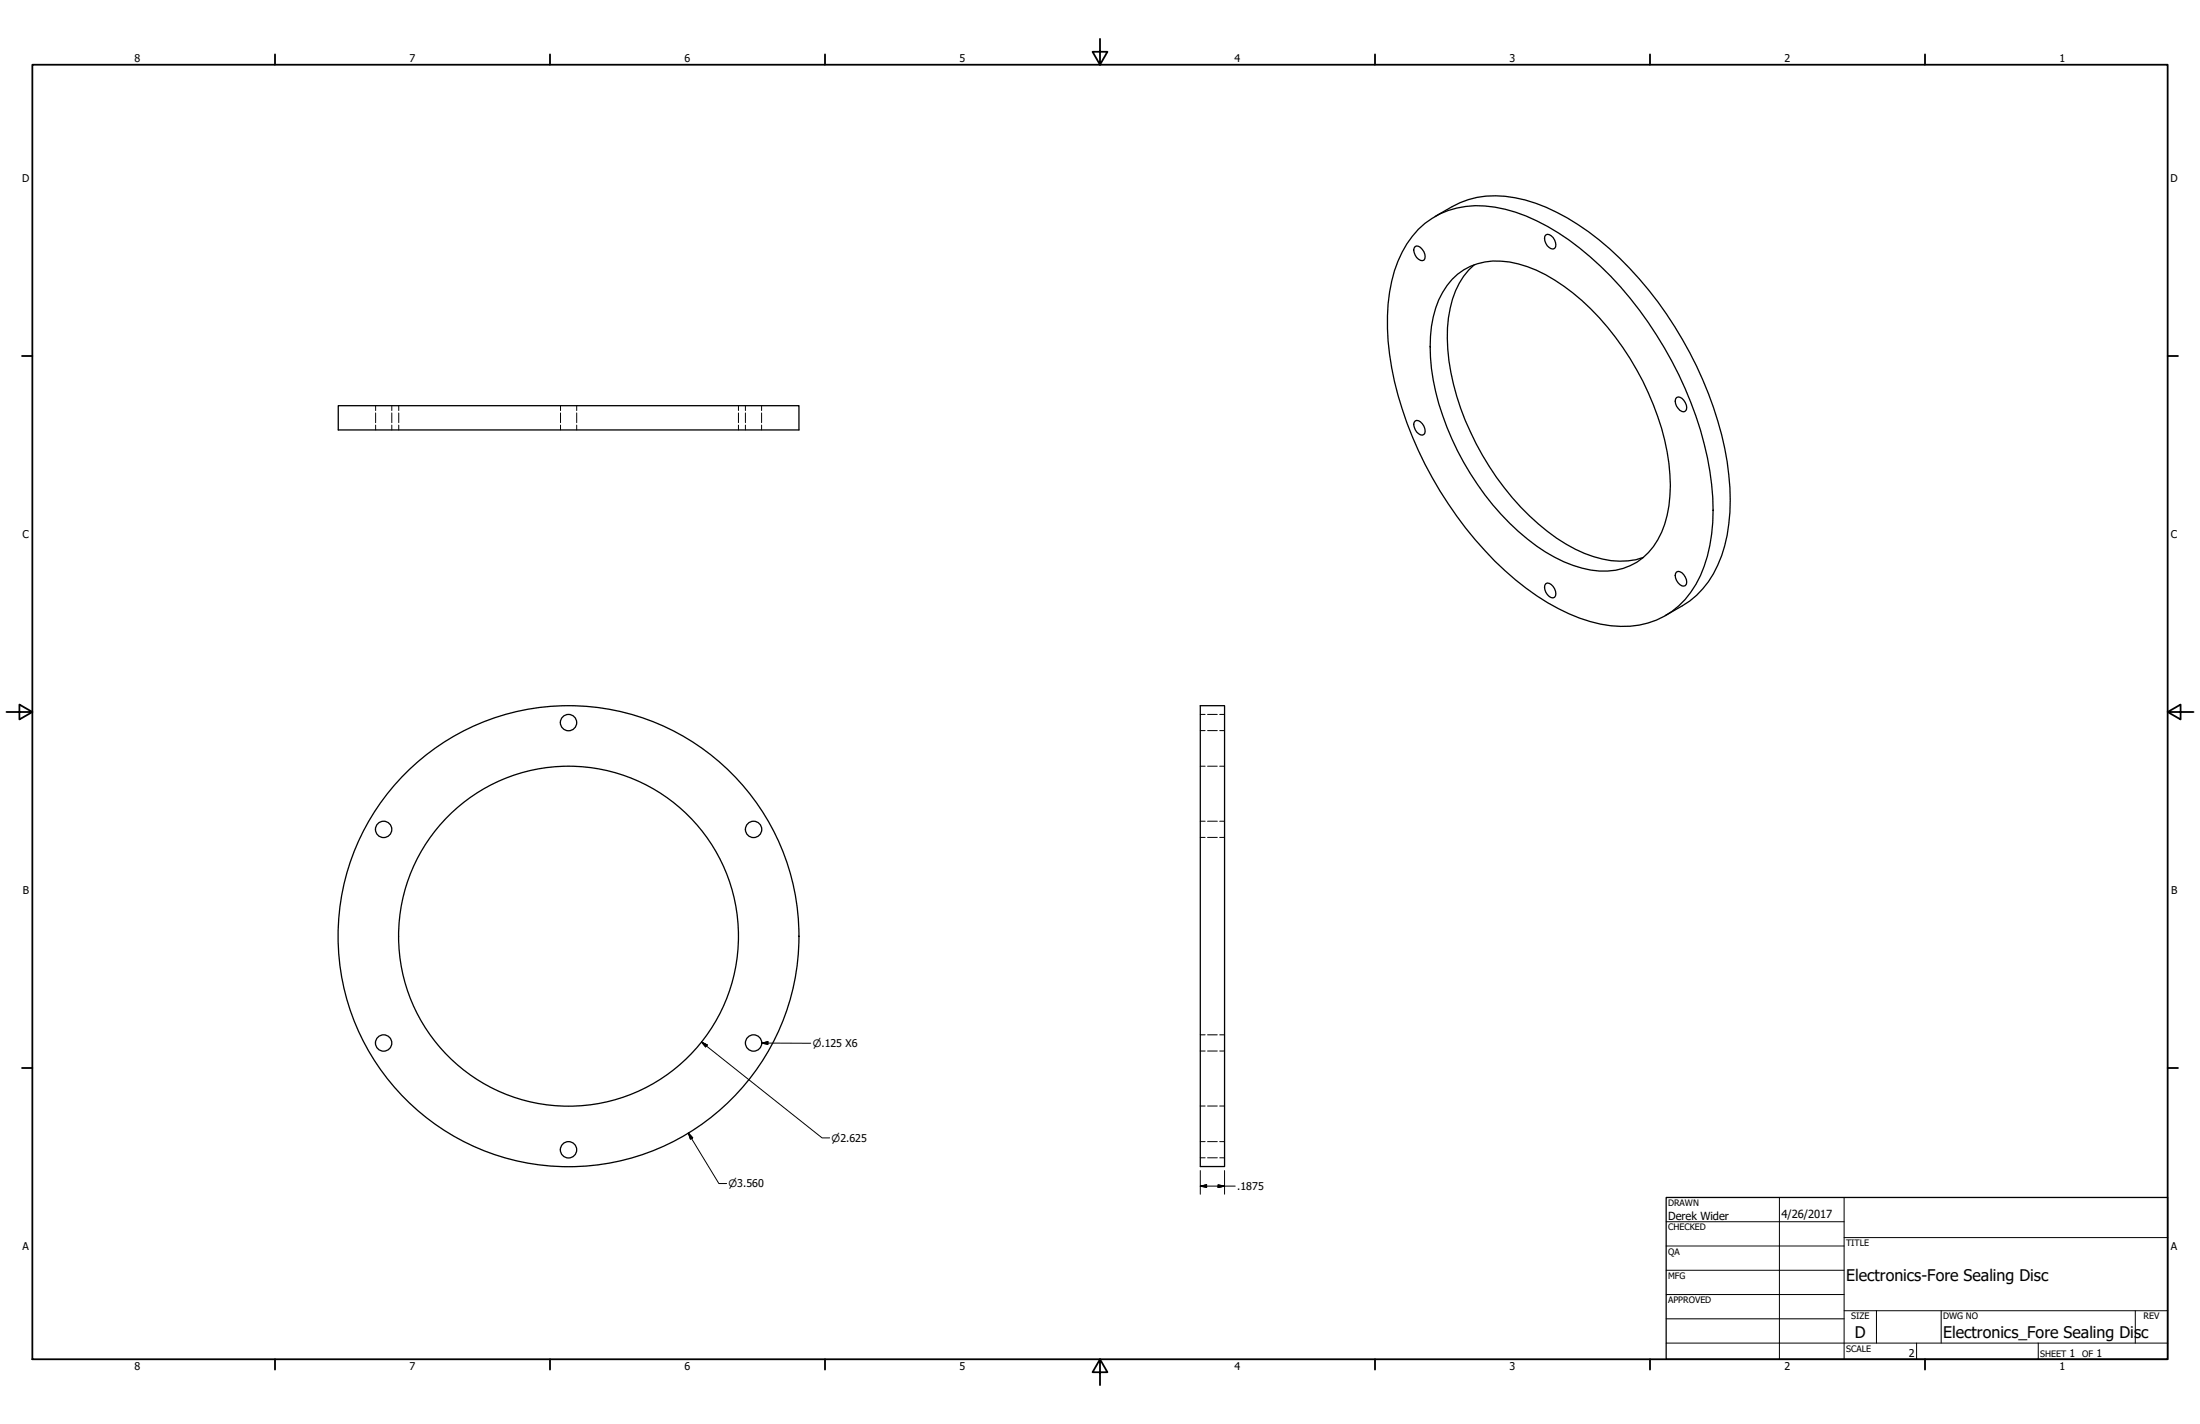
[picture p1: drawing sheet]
<svg xmlns="http://www.w3.org/2000/svg" width="864mm" height="559mm" viewBox="0 0 864 559" stroke-linecap="round" stroke-linejoin="round" font-family="sans-serif">
<!-- layer: Visible (ANSI) -->
<g fill="none" stroke="#000" stroke-width=".51">
<path d="M555.5 96.8a2.12 2.12 0 0 1 2.8 1.1 3.6 3.6 0 0 1 .6 4.2 3.3 3.3 0 0 1-3.8-3l-.2-1zM556.8 90a33.2 33.2 0 0 1 29.9-8.7 77.4 77.4 0 0 1 37.5 19.5 148.4 148.4 0 0 1 47 84.1 73.4 73.4 0 0 1-3.7 41 32.6 32.6 0 0 1-35.2 19.7 71.1 71.1 0 0 1-33.2-14.8 144.6 144.6 0 0 1-44.7-59.4 113.6 113.6 0 0 1-9.5-52.1 47.1 47.1 0 0 1 11.9-29.3zM563.3 85a42.7 42.7 0 0 1 20-8 55.1 55.1 0 0 1 32 8.5 127 127 0 0 1 42.1 42.7 137.7 137.7 0 0 1 21.7 63.2 61.4 61.4 0 0 1-6.5 33.8 33.9 33.9 0 0 1-12.1 12.5l-6.8 3.9M606.8 92.2a2.56 2.56 0 0 1 3.4 2 2.4 2.4 0 0 1-.5 3.5 3.9 3.9 0 0 1-2.9-5.5zM570 109.7a24.7 24.7 0 0 1 22.6-6.9 58.8 58.8 0 0 1 28.4 15.2 109.5 109.5 0 0 1 34.1 63.9 48.5 48.5 0 0 1-4.4 29.9 24.1 24.1 0 0 1-26.2 11.9 58.8 58.8 0 0 1-28.5-15.2 109 109 0 0 1-34.1-63.8 54.2 54.2 0 0 1 2.9-27l3.2-5.6zM578.7 103.9a31.2 31.2 0 0 0-10.1 20.8 86.8 86.8 0 0 0 10.8 49.4 100 100 0 0 0 35.3 39.4 39 39 0 0 0 27.5 6.1l2.8-.8M132.8 159.2h180.8v9.5h-180.8zM658.1 156a2.21 2.21 0 0 1 2.9 1.1 3.4 3.4 0 0 1 .5 4.3 2.15 2.15 0 0 1-2.8-1.1 3.6 3.6 0 0 1-.6-4.3zM555.5 165.2a2.16 2.16 0 0 1 2.8 1 3.6 3.6 0 0 1 .6 4.3 2.56 2.56 0 0 1-3.4-2 2.6 2.6 0 0 1 0-3.3zM606.8 229a2.21 2.21 0 0 1 2.9 1.1 2.79 2.79 0 0 1 0 4.5 4 4 0 0 1-2.9-5.6zM658.1 224.5a2.21 2.21 0 0 1 2.9 1.1 3.4 3.4 0 0 1 .5 4.2 3.3 3.3 0 0 1-3.8-3l-.1-1zM471.2 276.9h9.5v180.9h-9.5z"/>
<circle cx="223.2" cy="283.6" r="3.2"/>
<circle cx="150.6" cy="325.5" r="3.2"/>
<circle cx="295.8" cy="325.5" r="3.2"/>
<circle cx="223.2" cy="367.4" r="90.5"/>
<circle cx="223.2" cy="367.4" r="66.7"/>
<circle cx="150.6" cy="409.3" r="3.2"/>
<circle cx="295.8" cy="409.3" r="3.2"/>
<circle cx="223.2" cy="451.2" r="3.2"/>
</g>
<!-- layer: Hidden (ANSI) -->
<g fill="none" stroke="#000" stroke-width=".39">
<path d="M147.4 159.2v1.9M153.8 159.2v1.9M156.5 159.2v1.9M220 159.2v1.9M226.4 159.2v1.9M289.9 159.2v1.9M292.6 159.2v1.9M299 159.2v1.9M147.4 162.1v3.8M147.4 166.8v1.9M153.8 162.1v3.8M153.8 166.8v1.9"/>
<path d="M156.5 162.1v3.8M156.5 166.8v1.9M220 162.1v3.8M220 166.8v1.9M226.4 162.1v3.8M226.4 166.8v1.9M289.9 162.1v3.8M289.9 166.8v1.9M292.6 162.1v3.8M292.6 166.8v1.9M299 162.1v3.8M299 166.8v1.9"/>
<path d="M471.2 280.4h1.9M471.2 286.7h1.9M474 280.4h3.8M474 286.7h3.8M478.8 280.4h1.9M478.8 286.7h1.9M471.2 300.7h1.9M474 300.7h3.8M478.8 300.7h1.9M471.2 322.3h1.9M471.2 328.6h1.9M474 322.3h3.8"/>
<path d="M474 328.6h3.8M478.8 322.3h1.9M478.8 328.6h1.9M471.2 406.1h1.9M471.2 412.4h1.9M474 406.1h3.8M474 412.4h3.8M478.8 406.1h1.9M478.8 412.4h1.9M471.2 434h1.9M474 434h3.8M478.8 434h1.9"/>
<path d="M471.2 448h1.9M471.2 454.3h1.9M474 448h3.8M474 454.3h3.8M478.8 448h1.9M478.8 454.3h1.9"/>
</g>
<!-- layer: Border (ANSI) -->
<g fill="none" stroke="#000" stroke-width=".7">
<path d="M431.8 15.2v10.2l-2.9-5.1h5.8l-2.9 5.1M12.7 25.4h838.2v508h-838.2zM107.9 21.3v4.1M215.9 21.3v4.1M323.8 21.3v4.1M539.8 21.3v4.1M647.7 21.3v4.1M755.6 21.3v4.1M8.6 139.7h4.1M850.9 139.7h4.1M2.5 279.4h10.2l-5.1-2.9v5.8l5.1-2.9M850.9 279.4l5.1 2.9v-5.8l-5.1 2.9h10.2"/>
<path d="M8.6 419.1h4.1M850.9 419.1h4.1M107.9 533.4v4.1M215.9 533.4v4.1M323.8 533.4v4.1M431.8 533.4l2.9 5.1h-5.8l2.9-5.1v10.2M539.8 533.4v4.1M647.7 533.4v4.1M755.6 533.4v4.1"/>
</g>
<!-- layer: Title (ANSI) -->
<g fill="none" stroke="#000" stroke-width=".39">
<path d="M654 479.4h69.9M698.5 469.9v63.5M723.9 469.9v63.5M654 488.9h69.9M654 498.5h69.9M723.9 485.6h127M654 508h69.9M654 517.5h69.9M723.9 514.3h127M736.6 514.3v12.7M762 514.3v12.7M838.2 514.3v12.7"/>
<path d="M654 527h196.9M752.3 527v6.4M800.1 527v6.4"/>
</g>
<path d="M654 469.9h196.9v63.5h-196.9z" fill="none" stroke="#000" stroke-width=".51"/>
<!-- layer: Dimension (ANSI) -->
<path d="M275.3 408.9l2.3 1.2-.6 .7zM275.3 408.9l47.4 37.6h3M299 409.3l2.4-.5v1zM299 409.3l19.3 .1M270.2 444.6l1.7 1.9-.9 .5zM270.2 444.6l12 19.8h3M471.2 459.4v9.2M480.7 459.4v9.2M471.2 465.5l2.4-.6v1.1zM471.2 465.5h13.7M478.2 464.9l2.5 .6-2.5 .5z" fill="none" stroke="#000" stroke-width=".39"/>
<path d="M275.3 408.9l2.3 1.2zM275.3 408.9l2.3 1.2-.6 .7zM299 409.3l2.4-.5zM299 409.3l2.4-.5v1zM270.2 444.6l1.7 1.9zM270.2 444.6l1.7 1.9-.9 .5zM471.2 465.5l2.4-.6zM471.2 465.5l2.4-.6v1.1zM478.2 466l2.5-.5zM478.2 464.9l2.5 .6-2.5 .5z" fill="#000" stroke="#000" stroke-width=".39"/>
<g font-size="6.3">
<text x="724.7" y="502.8">Electronics-Fore Sealing Disc</text>
<text x="728.1" y="524.9">D</text>
<text x="762.8" y="525">Electronics_Fore Sealing Disc</text>
</g>
<g font-size="4.4">
<text x="654.8" y="478.6">Derek Wider</text>
<text x="699.3" y="478">4/26/2017</text>
</g>
<g font-size="4.2">
<text x="52.8" y="24.4">8</text>
<text x="160.8" y="24.4">7</text>
<text x="268.7" y="24.4">6</text>
<text x="376.7" y="24.4">5</text>
<text x="484.6" y="24.4">4</text>
<text x="592.6" y="24.4">3</text>
<text x="700.5" y="24.4">2</text>
<text x="808.5" y="24.4">1</text>
<text x="8.8" y="71.4">D</text>
<text x="852" y="71.4">D</text>
<text x="8.9" y="211.1">C</text>
<text x="852.2" y="211.1">C</text>
<text x="9" y="350.8">B</text>
<text x="852.2" y="350.8">B</text>
<text x="485.6" y="467">.1875</text>
<text x="8.9" y="490.5">A</text>
<text x="852.2" y="490.5">A</text>
<text x="749.3" y="532.6">2</text>
<text x="812.4" y="532.6">1</text>
<text x="823" y="532.6">1</text>
<text x="52.8" y="537.5">8</text>
<text x="160.8" y="537.5">7</text>
<text x="268.7" y="537.5">6</text>
<text x="376.7" y="537.5">5</text>
<text x="484.6" y="537.5">4</text>
<text x="592.6" y="537.5">3</text>
<text x="700.5" y="537.5">2</text>
<text x="808.5" y="537.5">1</text>
</g>
<g font-size="4">
<text x="319" y="410.8">⌀.125 X6</text>
<text x="326.5" y="448">⌀2.625</text>
<text x="286" y="466">⌀3.560</text>
</g>
<g font-size="3.5">
<text x="654.8" y="473.2">DRAWN</text>
<text x="654.8" y="482.8">CHECKED</text>
<text x="724.7" y="488.9">TITLE</text>
<text x="654.8" y="492.3">QA</text>
<text x="654.8" y="501.8">MFG</text>
<text x="654.8" y="511.4">APPROVED</text>
<text x="726.7" y="517.7">SIZE</text>
<text x="762.8" y="517.7">DWG NO</text>
<text x="841.4" y="517.7">REV</text>
<text x="724.7" y="530.4">SCALE</text>
<text x="800.9" y="532.6">SHEET</text>
<text x="817.4" y="532.6">OF</text>
</g>
</svg>
